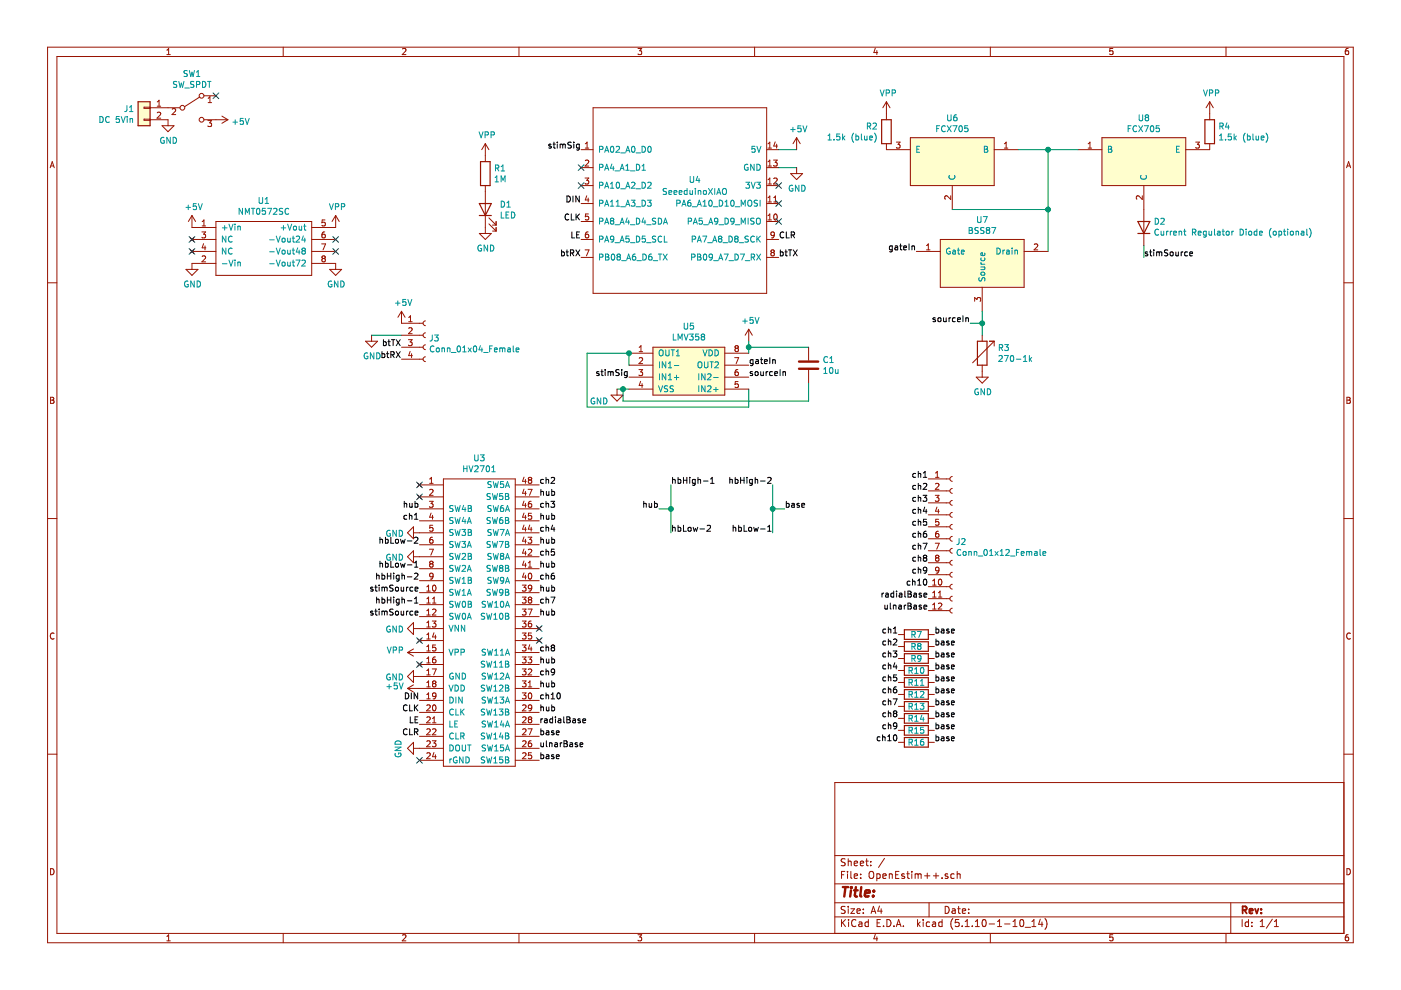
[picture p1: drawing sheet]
EESchema Schematic File Version 4
EELAYER 30 0
EELAYER END
$Descr A4 11693 8268
encoding utf-8
Sheet 1 1
Title ""
Date ""
Rev ""
Comp ""
Comment1 ""
Comment2 ""
Comment3 ""
Comment4 ""
$EndDescr
$Comp
L OpenEstim++-rescue:SeeeduinoXIAO-Seeeduino-XIAO U4
U 1 1
P 5700 1700
F 0 "U4" H 5800 1900 50  0000 C CNN
F 1 "SeeeduinoXIAO" H 5800 1800 50  0000 C CNN
F 2 "Seeeduino-XIAO:seeeduinoXiao" H 5350 1900 50  0001 C CNN
F 3 "" H 5350 1900 50  0001 C CNN
	1    5700 1700
	1    0    0    -1  
$EndComp
Text Label 4850 1250 2    50   ~ 0
stimSig
Text Label 4850 1700 2    50   ~ 0
DIN
Text Label 4850 1850 2    50   ~ 0
CLK
Text Label 4850 2000 2    50   ~ 0
LE
$Comp
L power:GND #PWR0101
U 1 1
P 6650 1400
F 0 "#PWR0101" H 6650 1150 50  0001 C CNN
F 1 "GND" H 6655 1227 50  0000 C CNN
F 2 "" H 6650 1400 50  0001 C CNN
F 3 "" H 6650 1400 50  0001 C CNN
	1    6650 1400
	1    0    0    -1  
$EndComp
Wire Wire Line
	6650 1400 6500 1400
Wire Wire Line
	6500 1250 6650 1250
$Comp
L OpenEstim++-rescue:LMV358-Skillshare_new U5
U 1 1
P 5750 3100
F 0 "U5" H 5750 3475 50  0000 C CNN
F 1 "LMV358" H 5750 3384 50  0000 C CNN
F 2 "Housings_SSOP:MSOP-8_3x3mm_Pitch0.65mm" H 5650 2800 50  0001 C CNN
F 3 "" H 5650 2800 50  0001 C CNN
	1    5750 3100
	1    0    0    -1  
$EndComp
Wire Wire Line
	5250 2950 5250 3050
Wire Wire Line
	5250 2950 4900 2950
Wire Wire Line
	4900 2950 4900 3400
Wire Wire Line
	4900 3400 6250 3400
Wire Wire Line
	6250 3400 6250 3250
Connection ~ 5250 2950
$Comp
L power:GND #PWR0103
U 1 1
P 5150 3250
F 0 "#PWR0103" H 5150 3000 50  0001 C CNN
F 1 "GND" H 5000 3150 50  0000 C CNN
F 2 "" H 5150 3250 50  0001 C CNN
F 3 "" H 5150 3250 50  0001 C CNN
	1    5150 3250
	1    0    0    -1  
$EndComp
Text Label 5250 3150 2    50   ~ 0
stimSig
$Comp
L power:+5V #PWR0104
U 1 1
P 6250 2850
F 0 "#PWR0104" H 6250 2700 50  0001 C CNN
F 1 "+5V" H 6265 3023 50  0000 C CNN
F 2 "" H 6250 2850 50  0001 C CNN
F 3 "" H 6250 2850 50  0001 C CNN
	1    6250 2850
	1    0    0    -1  
$EndComp
Text Label 6250 3050 0    50   ~ 0
gateIn
Text Label 6250 3150 0    50   ~ 0
sourceIn
Wire Wire Line
	5150 3250 5200 3250
Wire Wire Line
	6250 2850 6250 2900
$Comp
L Device:C C1
U 1 1
P 6750 3050
F 0 "C1" H 6865 3096 50  0000 L CNN
F 1 "10u" H 6865 3005 50  0000 L CNN
F 2 "Capacitors_SMD:C_1210_HandSoldering" H 6788 2900 50  0001 C CNN
F 3 "~" H 6750 3050 50  0001 C CNN
	1    6750 3050
	1    0    0    -1  
$EndComp
Wire Wire Line
	6750 2900 6250 2900
Connection ~ 6250 2900
Wire Wire Line
	6250 2900 6250 2950
Wire Wire Line
	5200 3250 5200 3350
Wire Wire Line
	5200 3350 6750 3350
Wire Wire Line
	6750 3350 6750 3200
Connection ~ 5200 3250
Wire Wire Line
	5200 3250 5250 3250
$Comp
L OpenEstim++-rescue:BSS87-Skillshare_new U7
U 1 1
P 8200 2200
F 0 "U7" H 8200 2565 50  0000 C CNN
F 1 "BSS87" H 8200 2474 50  0000 C CNN
F 2 "TO_SOT_Packages_SMD:SOT-89-3_Handsoldering" H 8550 1950 50  0001 C CNN
F 3 "" H 8550 1950 50  0001 C CNN
	1    8200 2200
	1    0    0    -1  
$EndComp
Text Label 7650 2100 2    50   ~ 0
gateIn
Text Label 8100 2700 2    50   ~ 0
sourceIn
$Comp
L OpenEstim++-rescue:FCX596-Skillshare_new U8
U 1 1
P 9550 1350
F 0 "U8" H 9550 1715 50  0000 C CNN
F 1 "FCX705" H 9550 1624 50  0000 C CNN
F 2 "TO_SOT_Packages_SMD:SOT-89-3_Handsoldering" H 9900 1100 50  0001 C CNN
F 3 "" H 9900 1100 50  0001 C CNN
	1    9550 1350
	-1   0    0    -1  
$EndComp
$Comp
L OpenEstim++-rescue:FCX596-Skillshare_new U6
U 1 1
P 7950 1350
F 0 "U6" H 7950 1715 50  0000 C CNN
F 1 "FCX705" H 7950 1624 50  0000 C CNN
F 2 "TO_SOT_Packages_SMD:SOT-89-3_Handsoldering" H 8300 1100 50  0001 C CNN
F 3 "" H 8300 1100 50  0001 C CNN
	1    7950 1350
	1    0    0    -1  
$EndComp
Wire Wire Line
	8500 1250 8750 1250
Wire Wire Line
	7950 1750 8750 1750
Wire Wire Line
	8750 1750 8750 1250
Connection ~ 8750 1250
Wire Wire Line
	8750 1250 9000 1250
$Comp
L Device:R R2
U 1 1
P 7400 1100
F 0 "R2" H 7330 1146 50  0000 R CNN
F 1 "1.5k (blue)" H 7330 1055 50  0000 R CNN
F 2 "Resistors_SMD:R_0805_HandSoldering" V 7330 1100 50  0001 C CNN
F 3 "~" H 7400 1100 50  0001 C CNN
	1    7400 1100
	1    0    0    -1  
$EndComp
$Comp
L Device:R R4
U 1 1
P 10100 1100
F 0 "R4" H 10170 1146 50  0000 L CNN
F 1 "1.5k (blue)" H 10170 1055 50  0000 L CNN
F 2 "Resistors_SMD:R_0805_HandSoldering" V 10030 1100 50  0001 C CNN
F 3 "~" H 10100 1100 50  0001 C CNN
	1    10100 1100
	1    0    0    -1  
$EndComp
Wire Wire Line
	8750 1750 8750 2100
Connection ~ 8750 1750
$Comp
L Device:R_Variable R3
U 1 1
P 8200 2950
F 0 "R3" H 8328 2996 50  0000 L CNN
F 1 "270-1k" H 8328 2905 50  0000 L CNN
F 2 "Resistors_SMD:R_0805_HandSoldering" V 8130 2950 50  0001 C CNN
F 3 "~" H 8200 2950 50  0001 C CNN
	1    8200 2950
	1    0    0    -1  
$EndComp
Wire Wire Line
	8200 2600 8200 2700
Wire Wire Line
	8100 2700 8200 2700
Connection ~ 8200 2700
Wire Wire Line
	8200 2700 8200 2800
$Comp
L power:GND #PWR0105
U 1 1
P 8200 3100
F 0 "#PWR0105" H 8200 2850 50  0001 C CNN
F 1 "GND" H 8205 2927 50  0000 C CNN
F 2 "" H 8200 3100 50  0001 C CNN
F 3 "" H 8200 3100 50  0001 C CNN
	1    8200 3100
	1    0    0    -1  
$EndComp
$Comp
L Connector_Generic:Conn_01x02 J1
U 1 1
P 1200 900
F 0 "J1" H 1280 892 50  0000 L CNN
F 1 "DC 5Vin" H 1280 801 50  0000 L CNN
F 2 "Pin_Headers:Pin_Header_Straight_1x02_Pitch2.54mm" H 1200 900 50  0001 C CNN
F 3 "~" H 1200 900 50  0001 C CNN
	1    1200 900 
	-1   0    0    -1  
$EndComp
$Comp
L power:VPP #PWR0110
U 1 1
P 7400 950
F 0 "#PWR0110" H 7400 800 50  0001 C CNN
F 1 "VPP" H 7415 1123 50  0000 C CNN
F 2 "" H 7400 950 50  0001 C CNN
F 3 "" H 7400 950 50  0001 C CNN
	1    7400 950 
	1    0    0    -1  
$EndComp
$Comp
L power:VPP #PWR0111
U 1 1
P 10100 950
F 0 "#PWR0111" H 10100 800 50  0001 C CNN
F 1 "VPP" H 10115 1123 50  0000 C CNN
F 2 "" H 10100 950 50  0001 C CNN
F 3 "" H 10100 950 50  0001 C CNN
	1    10100 950 
	1    0    0    -1  
$EndComp
Text Label 9550 2150 0    50   ~ 0
stimSource
$Comp
L Device:D D2
U 1 1
P 9550 1900
F 0 "D2" V 9596 1820 50  0000 R CNN
F 1 "Current Regulator Diode (optional)" V 9505 1820 50  0000 R CNN
F 2 "Pin_Headers:Pin_Header_Straight_1x02_Pitch2.54mm" H 9550 1900 50  0001 C CNN
F 3 "~" H 9550 1900 50  0001 C CNN
	1    9550 1900
	0    -1   -1   0   
$EndComp
Wire Wire Line
	9550 2050 9550 2150
$Comp
L Analog_Switch:HV2701 U3
U 1 1
P 4000 3850
F 0 "U3" H 4000 3875 50  0000 C CNN
F 1 "HV2701" H 4000 3784 50  0000 C CNN
F 2 "Housings_QFP:LQFP-48_7x7mm_Pitch0.5mm" H 4000 3850 50  0001 C CNN
F 3 "" H 4000 3850 50  0001 C CNN
	1    4000 3850
	1    0    0    -1  
$EndComp
NoConn ~ 3500 6350
$Comp
L power:GND #PWR0115
U 1 1
P 3500 5650
F 0 "#PWR0115" H 3500 5400 50  0001 C CNN
F 1 "GND" V 3505 5522 50  0000 R CNN
F 2 "" H 3500 5650 50  0001 C CNN
F 3 "" H 3500 5650 50  0001 C CNN
	1    3500 5650
	0    1    1    0   
$EndComp
$Comp
L power:+5V #PWR0116
U 1 1
P 3500 5750
F 0 "#PWR0116" H 3500 5600 50  0001 C CNN
F 1 "+5V" V 3515 5878 50  0000 L CNN
F 2 "" H 3500 5750 50  0001 C CNN
F 3 "" H 3500 5750 50  0001 C CNN
	1    3500 5750
	0    -1   -1   0   
$EndComp
$Comp
L power:VPP #PWR0117
U 1 1
P 3500 5450
F 0 "#PWR0117" H 3500 5300 50  0001 C CNN
F 1 "VPP" V 3515 5577 50  0000 L CNN
F 2 "" H 3500 5450 50  0001 C CNN
F 3 "" H 3500 5450 50  0001 C CNN
	1    3500 5450
	0    -1   -1   0   
$EndComp
$Comp
L power:GND #PWR0118
U 1 1
P 3500 5250
F 0 "#PWR0118" H 3500 5000 50  0001 C CNN
F 1 "GND" V 3505 5122 50  0000 R CNN
F 2 "" H 3500 5250 50  0001 C CNN
F 3 "" H 3500 5250 50  0001 C CNN
	1    3500 5250
	0    1    1    0   
$EndComp
Text Label 3500 4950 2    50   ~ 0
stimSource
Text Label 3500 5050 2    50   ~ 0
hbHigh-1
Text Label 3500 4850 2    50   ~ 0
hbHigh-2
Text Label 3500 4750 2    50   ~ 0
hbLow-1
Text Label 3500 4550 2    50   ~ 0
hbLow-2
$Comp
L power:GND #PWR0119
U 1 1
P 3500 4650
F 0 "#PWR0119" H 3500 4400 50  0001 C CNN
F 1 "GND" V 3505 4522 50  0000 R CNN
F 2 "" H 3500 4650 50  0001 C CNN
F 3 "" H 3500 4650 50  0001 C CNN
	1    3500 4650
	0    1    1    0   
$EndComp
$Comp
L power:GND #PWR0120
U 1 1
P 3500 4450
F 0 "#PWR0120" H 3500 4200 50  0001 C CNN
F 1 "GND" V 3505 4322 50  0000 R CNN
F 2 "" H 3500 4450 50  0001 C CNN
F 3 "" H 3500 4450 50  0001 C CNN
	1    3500 4450
	0    1    1    0   
$EndComp
Text Label 3500 5150 2    50   ~ 0
stimSource
Text Label 3500 5850 2    50   ~ 0
DIN
Text Label 3500 5950 2    50   ~ 0
CLK
Text Label 3500 6050 2    50   ~ 0
LE
Text Label 4500 4050 0    50   ~ 0
ch2
Text Label 4500 4250 0    50   ~ 0
ch3
Text Label 4500 4450 0    50   ~ 0
ch4
Text Label 4500 4850 0    50   ~ 0
ch6
Text Label 4500 5050 0    50   ~ 0
ch7
Text Label 4500 5450 0    50   ~ 0
ch8
Text Label 4500 5650 0    50   ~ 0
ch9
Text Label 4500 5850 0    50   ~ 0
ch10
Text Label 5600 4050 0    50   ~ 0
hbHigh-1
Text Label 6450 4050 2    50   ~ 0
hbHigh-2
Text Label 6450 4450 2    50   ~ 0
hbLow-1
Text Label 5600 4450 0    50   ~ 0
hbLow-2
Wire Wire Line
	6450 4050 6450 4250
Wire Wire Line
	5600 4050 5600 4250
Text Label 6550 4250 0    50   ~ 0
base
Wire Wire Line
	6550 4250 6450 4250
Connection ~ 6450 4250
Wire Wire Line
	6450 4250 6450 4450
Text Label 5500 4250 2    50   ~ 0
hub
Wire Wire Line
	5500 4250 5600 4250
Connection ~ 5600 4250
Wire Wire Line
	5600 4250 5600 4450
Text Label 3500 4250 2    50   ~ 0
hub
Text Label 4500 4150 0    50   ~ 0
hub
Text Label 4500 4350 0    50   ~ 0
hub
Text Label 4500 4550 0    50   ~ 0
hub
Text Label 4500 4750 0    50   ~ 0
hub
Text Label 4500 4950 0    50   ~ 0
hub
Text Label 4500 5150 0    50   ~ 0
hub
Text Label 4500 5550 0    50   ~ 0
hub
Text Label 4500 5750 0    50   ~ 0
hub
Text Label 4500 5950 0    50   ~ 0
hub
Text Label 3500 4350 2    50   ~ 0
ch1
Text Label 7750 4000 2    50   ~ 0
ch1
Text Label 7750 4100 2    50   ~ 0
ch2
Text Label 7750 4200 2    50   ~ 0
ch3
Text Label 7750 4300 2    50   ~ 0
ch4
Text Label 4500 4650 0    50   ~ 0
ch5
Text Label 7750 4400 2    50   ~ 0
ch5
Text Label 7750 4500 2    50   ~ 0
ch6
Text Label 7750 4600 2    50   ~ 0
ch7
Text Label 7750 4700 2    50   ~ 0
ch8
Text Label 7750 4800 2    50   ~ 0
ch9
Text Label 7750 4900 2    50   ~ 0
ch10
$Comp
L Connector:Conn_01x12_Female J2
U 1 1
P 7950 4500
F 0 "J2" H 7978 4476 50  0000 L CNN
F 1 "Conn_01x12_Female" H 7978 4385 50  0000 L CNN
F 2 "Pin_Headers:Pin_Header_Straight_1x12_Pitch2.54mm" H 7950 4500 50  0001 C CNN
F 3 "~" H 7950 4500 50  0001 C CNN
	1    7950 4500
	1    0    0    -1  
$EndComp
$Comp
L power:VPP #PWR0121
U 1 1
P 4050 1300
F 0 "#PWR0121" H 4050 1150 50  0001 C CNN
F 1 "VPP" H 4065 1473 50  0000 C CNN
F 2 "" H 4050 1300 50  0001 C CNN
F 3 "" H 4050 1300 50  0001 C CNN
	1    4050 1300
	1    0    0    -1  
$EndComp
$Comp
L Device:R R1
U 1 1
P 4050 1450
F 0 "R1" H 4120 1496 50  0000 L CNN
F 1 "1M" H 4120 1405 50  0000 L CNN
F 2 "Resistors_SMD:R_0805_HandSoldering" V 3980 1450 50  0001 C CNN
F 3 "~" H 4050 1450 50  0001 C CNN
	1    4050 1450
	1    0    0    -1  
$EndComp
$Comp
L Device:LED D1
U 1 1
P 4050 1750
F 0 "D1" V 4089 1632 50  0000 R CNN
F 1 "LED" V 3998 1632 50  0000 R CNN
F 2 "LEDs:LED_0603_HandSoldering" H 4050 1750 50  0001 C CNN
F 3 "~" H 4050 1750 50  0001 C CNN
	1    4050 1750
	0    -1   -1   0   
$EndComp
$Comp
L power:GND #PWR0122
U 1 1
P 4050 1900
F 0 "#PWR0122" H 4050 1650 50  0001 C CNN
F 1 "GND" H 4055 1727 50  0000 C CNN
F 2 "" H 4050 1900 50  0001 C CNN
F 3 "" H 4050 1900 50  0001 C CNN
	1    4050 1900
	1    0    0    -1  
$EndComp
$Comp
L power:GND #PWR0106
U 1 1
P 1400 1000
F 0 "#PWR0106" H 1400 750 50  0001 C CNN
F 1 "GND" H 1405 827 50  0000 C CNN
F 2 "" H 1400 1000 50  0001 C CNN
F 3 "" H 1400 1000 50  0001 C CNN
	1    1400 1000
	1    0    0    -1  
$EndComp
$Comp
L power:GND #PWR0107
U 1 1
P 1600 2200
F 0 "#PWR0107" H 1600 1950 50  0001 C CNN
F 1 "GND" H 1605 2027 50  0000 C CNN
F 2 "" H 1600 2200 50  0001 C CNN
F 3 "" H 1600 2200 50  0001 C CNN
	1    1600 2200
	1    0    0    -1  
$EndComp
Text Label 4500 6350 0    50   ~ 0
base
Text Label 4500 6150 0    50   ~ 0
base
Text Label 4500 6050 0    50   ~ 0
radialBase
Text Label 4500 6250 0    50   ~ 0
ulnarBase
Text Label 7750 5000 2    50   ~ 0
radialBase
Text Label 7750 5100 2    50   ~ 0
ulnarBase
Text Label 7500 5300 2    50   ~ 0
ch1
Text Label 7500 5400 2    50   ~ 0
ch2
Text Label 7500 5500 2    50   ~ 0
ch3
Text Label 7500 5600 2    50   ~ 0
ch4
Text Label 7500 5700 2    50   ~ 0
ch5
Text Label 7500 5800 2    50   ~ 0
ch6
Text Label 7500 5900 2    50   ~ 0
ch7
Text Label 7500 6000 2    50   ~ 0
ch8
Text Label 7500 6100 2    50   ~ 0
ch9
Text Label 7500 6200 2    50   ~ 0
ch10
$Comp
L Device:R R7
U 1 1
P 7650 5300
F 0 "R7" V 7650 5300 50  0000 C CNN
F 1 "R" V 7534 5300 50  0001 C CNN
F 2 "Resistors_SMD:R_0805_HandSoldering" V 7580 5300 50  0001 C CNN
F 3 "~" H 7650 5300 50  0001 C CNN
	1    7650 5300
	0    1    1    0   
$EndComp
$Comp
L Device:R R8
U 1 1
P 7650 5400
F 0 "R8" V 7650 5400 50  0000 C CNN
F 1 "R" V 7534 5400 50  0001 C CNN
F 2 "Resistors_SMD:R_0805_HandSoldering" V 7580 5400 50  0001 C CNN
F 3 "~" H 7650 5400 50  0001 C CNN
	1    7650 5400
	0    1    1    0   
$EndComp
$Comp
L Device:R R9
U 1 1
P 7650 5500
F 0 "R9" V 7650 5500 50  0000 C CNN
F 1 "R" V 7534 5500 50  0001 C CNN
F 2 "Resistors_SMD:R_0805_HandSoldering" V 7580 5500 50  0001 C CNN
F 3 "~" H 7650 5500 50  0001 C CNN
	1    7650 5500
	0    1    1    0   
$EndComp
$Comp
L Device:R R10
U 1 1
P 7650 5600
F 0 "R10" V 7650 5600 50  0000 C CNN
F 1 "R" V 7534 5600 50  0001 C CNN
F 2 "Resistors_SMD:R_0805_HandSoldering" V 7580 5600 50  0001 C CNN
F 3 "~" H 7650 5600 50  0001 C CNN
	1    7650 5600
	0    1    1    0   
$EndComp
$Comp
L Device:R R11
U 1 1
P 7650 5700
F 0 "R11" V 7650 5700 50  0000 C CNN
F 1 "R" V 7534 5700 50  0001 C CNN
F 2 "Resistors_SMD:R_0805_HandSoldering" V 7580 5700 50  0001 C CNN
F 3 "~" H 7650 5700 50  0001 C CNN
	1    7650 5700
	0    1    1    0   
$EndComp
$Comp
L Device:R R12
U 1 1
P 7650 5800
F 0 "R12" V 7650 5800 50  0000 C CNN
F 1 "R" V 7534 5800 50  0001 C CNN
F 2 "Resistors_SMD:R_0805_HandSoldering" V 7580 5800 50  0001 C CNN
F 3 "~" H 7650 5800 50  0001 C CNN
	1    7650 5800
	0    1    1    0   
$EndComp
$Comp
L Device:R R13
U 1 1
P 7650 5900
F 0 "R13" V 7650 5900 50  0000 C CNN
F 1 "R" V 7534 5900 50  0001 C CNN
F 2 "Resistors_SMD:R_0805_HandSoldering" V 7580 5900 50  0001 C CNN
F 3 "~" H 7650 5900 50  0001 C CNN
	1    7650 5900
	0    1    1    0   
$EndComp
$Comp
L Device:R R14
U 1 1
P 7650 6000
F 0 "R14" V 7650 6000 50  0000 C CNN
F 1 "R" V 7534 6000 50  0001 C CNN
F 2 "Resistors_SMD:R_0805_HandSoldering" V 7580 6000 50  0001 C CNN
F 3 "~" H 7650 6000 50  0001 C CNN
	1    7650 6000
	0    1    1    0   
$EndComp
$Comp
L Device:R R15
U 1 1
P 7650 6100
F 0 "R15" V 7650 6100 50  0000 C CNN
F 1 "R" V 7534 6100 50  0001 C CNN
F 2 "Resistors_SMD:R_0805_HandSoldering" V 7580 6100 50  0001 C CNN
F 3 "~" H 7650 6100 50  0001 C CNN
	1    7650 6100
	0    1    1    0   
$EndComp
$Comp
L Device:R R16
U 1 1
P 7650 6200
F 0 "R16" V 7650 6200 50  0000 C CNN
F 1 "R" V 7534 6200 50  0001 C CNN
F 2 "Resistors_SMD:R_0805_HandSoldering" V 7580 6200 50  0001 C CNN
F 3 "~" H 7650 6200 50  0001 C CNN
	1    7650 6200
	0    1    1    0   
$EndComp
Text Label 7800 5300 0    50   ~ 0
base
Text Label 7800 5400 0    50   ~ 0
base
Text Label 7800 5500 0    50   ~ 0
base
Text Label 7800 5600 0    50   ~ 0
base
Text Label 7800 5700 0    50   ~ 0
base
Text Label 7800 5800 0    50   ~ 0
base
Text Label 7800 5900 0    50   ~ 0
base
Text Label 7800 6000 0    50   ~ 0
base
Text Label 7800 6100 0    50   ~ 0
base
Text Label 7800 6200 0    50   ~ 0
base
Text Label 6500 2000 0    50   ~ 0
CLR
Text Label 3500 6150 2    50   ~ 0
CLR
$Comp
L power:GND #PWR0112
U 1 1
P 3500 6250
F 0 "#PWR0112" H 3500 6000 50  0001 C CNN
F 1 "GND" H 3505 6077 50  0000 C CNN
F 2 "" H 3500 6250 50  0001 C CNN
F 3 "" H 3500 6250 50  0001 C CNN
	1    3500 6250
	0    1    1    0   
$EndComp
Text Label 6500 2150 0    50   ~ 0
btTX
Text Label 4850 2150 2    50   ~ 0
btRX
$Comp
L Connector:Conn_01x04_Female J3
U 1 1
P 3550 2800
F 0 "J3" H 3578 2776 50  0000 L CNN
F 1 "Conn_01x04_Female" H 3578 2685 50  0000 L CNN
F 2 "Pin_Headers:Pin_Header_Straight_1x04_Pitch2.54mm" H 3550 2800 50  0001 C CNN
F 3 "~" H 3550 2800 50  0001 C CNN
	1    3550 2800
	1    0    0    -1  
$EndComp
$Comp
L Switch:SW_SPDT SW1
U 1 1
P 1600 900
F 0 "SW1" H 1600 1185 50  0000 C CNN
F 1 "SW_SPDT" H 1600 1094 50  0000 C CNN
F 2 "Pin_Headers:Pin_Header_Straight_1x03_Pitch2.00mm" H 1600 900 50  0001 C CNN
F 3 "~" H 1600 900 50  0001 C CNN
	1    1600 900 
	1    0    0    -1  
$EndComp
NoConn ~ 1800 800 
Text Label 3350 3000 2    50   ~ 0
btRX
Text Label 3350 2900 2    50   ~ 0
btTX
$Comp
L power:+5V #PWR0102
U 1 1
P 6650 1250
F 0 "#PWR0102" H 6650 1100 50  0001 C CNN
F 1 "+5V" H 6665 1423 50  0000 C CNN
F 2 "" H 6650 1250 50  0001 C CNN
F 3 "" H 6650 1250 50  0001 C CNN
	1    6650 1250
	1    0    0    -1  
$EndComp
$Comp
L power:+5V #PWR0113
U 1 1
P 3350 2700
F 0 "#PWR0113" H 3350 2550 50  0001 C CNN
F 1 "+5V" H 3365 2873 50  0000 C CNN
F 2 "" H 3350 2700 50  0001 C CNN
F 3 "" H 3350 2700 50  0001 C CNN
	1    3350 2700
	1    0    0    -1  
$EndComp
$Comp
L power:GND #PWR0114
U 1 1
P 3100 2800
F 0 "#PWR0114" H 3100 2550 50  0001 C CNN
F 1 "GND" H 3105 2627 50  0000 C CNN
F 2 "" H 3100 2800 50  0001 C CNN
F 3 "" H 3100 2800 50  0001 C CNN
	1    3100 2800
	1    0    0    -1  
$EndComp
Wire Wire Line
	3100 2800 3350 2800
$Comp
L power:+5V #PWR0123
U 1 1
P 1800 1000
F 0 "#PWR0123" H 1800 850 50  0001 C CNN
F 1 "+5V" V 1815 1128 50  0000 L CNN
F 2 "" H 1800 1000 50  0001 C CNN
F 3 "" H 1800 1000 50  0001 C CNN
	1    1800 1000
	0    1    1    0   
$EndComp
$Comp
L power:+5V #PWR0124
U 1 1
P 1600 1900
F 0 "#PWR0124" H 1600 1750 50  0001 C CNN
F 1 "+5V" H 1615 2073 50  0000 C CNN
F 2 "" H 1600 1900 50  0001 C CNN
F 3 "" H 1600 1900 50  0001 C CNN
	1    1600 1900
	1    0    0    -1  
$EndComp
NoConn ~ 4850 1400
NoConn ~ 4850 1550
NoConn ~ 6500 1550
NoConn ~ 6500 1700
NoConn ~ 6500 1850
NoConn ~ 3500 4050
NoConn ~ 3500 4150
NoConn ~ 4500 5250
NoConn ~ 4500 5350
NoConn ~ 3500 5350
NoConn ~ 3500 5550
$Comp
L Power_Management:NMT0572SC U1
U 1 1
P 2200 1700
F 0 "U1" H 2200 1725 50  0000 C CNN
F 1 "NMT0572SC" H 2200 1634 50  0000 C CNN
F 2 "NMT0572SC:NMT0572SC" H 2200 1700 50  0001 C CNN
F 3 "" H 2200 1700 50  0001 C CNN
	1    2200 1700
	1    0    0    -1  
$EndComp
NoConn ~ 1600 2000
NoConn ~ 1600 2100
$Comp
L power:GND #PWR0108
U 1 1
P 2800 2200
F 0 "#PWR0108" H 2800 1950 50  0001 C CNN
F 1 "GND" H 2805 2027 50  0000 C CNN
F 2 "" H 2800 2200 50  0001 C CNN
F 3 "" H 2800 2200 50  0001 C CNN
	1    2800 2200
	1    0    0    -1  
$EndComp
$Comp
L power:VPP #PWR0109
U 1 1
P 2800 1900
F 0 "#PWR0109" H 2800 1750 50  0001 C CNN
F 1 "VPP" H 2815 2073 50  0000 C CNN
F 2 "" H 2800 1900 50  0001 C CNN
F 3 "" H 2800 1900 50  0001 C CNN
	1    2800 1900
	1    0    0    -1  
$EndComp
NoConn ~ 2800 2000
NoConn ~ 2800 2100
$EndSCHEMATC
